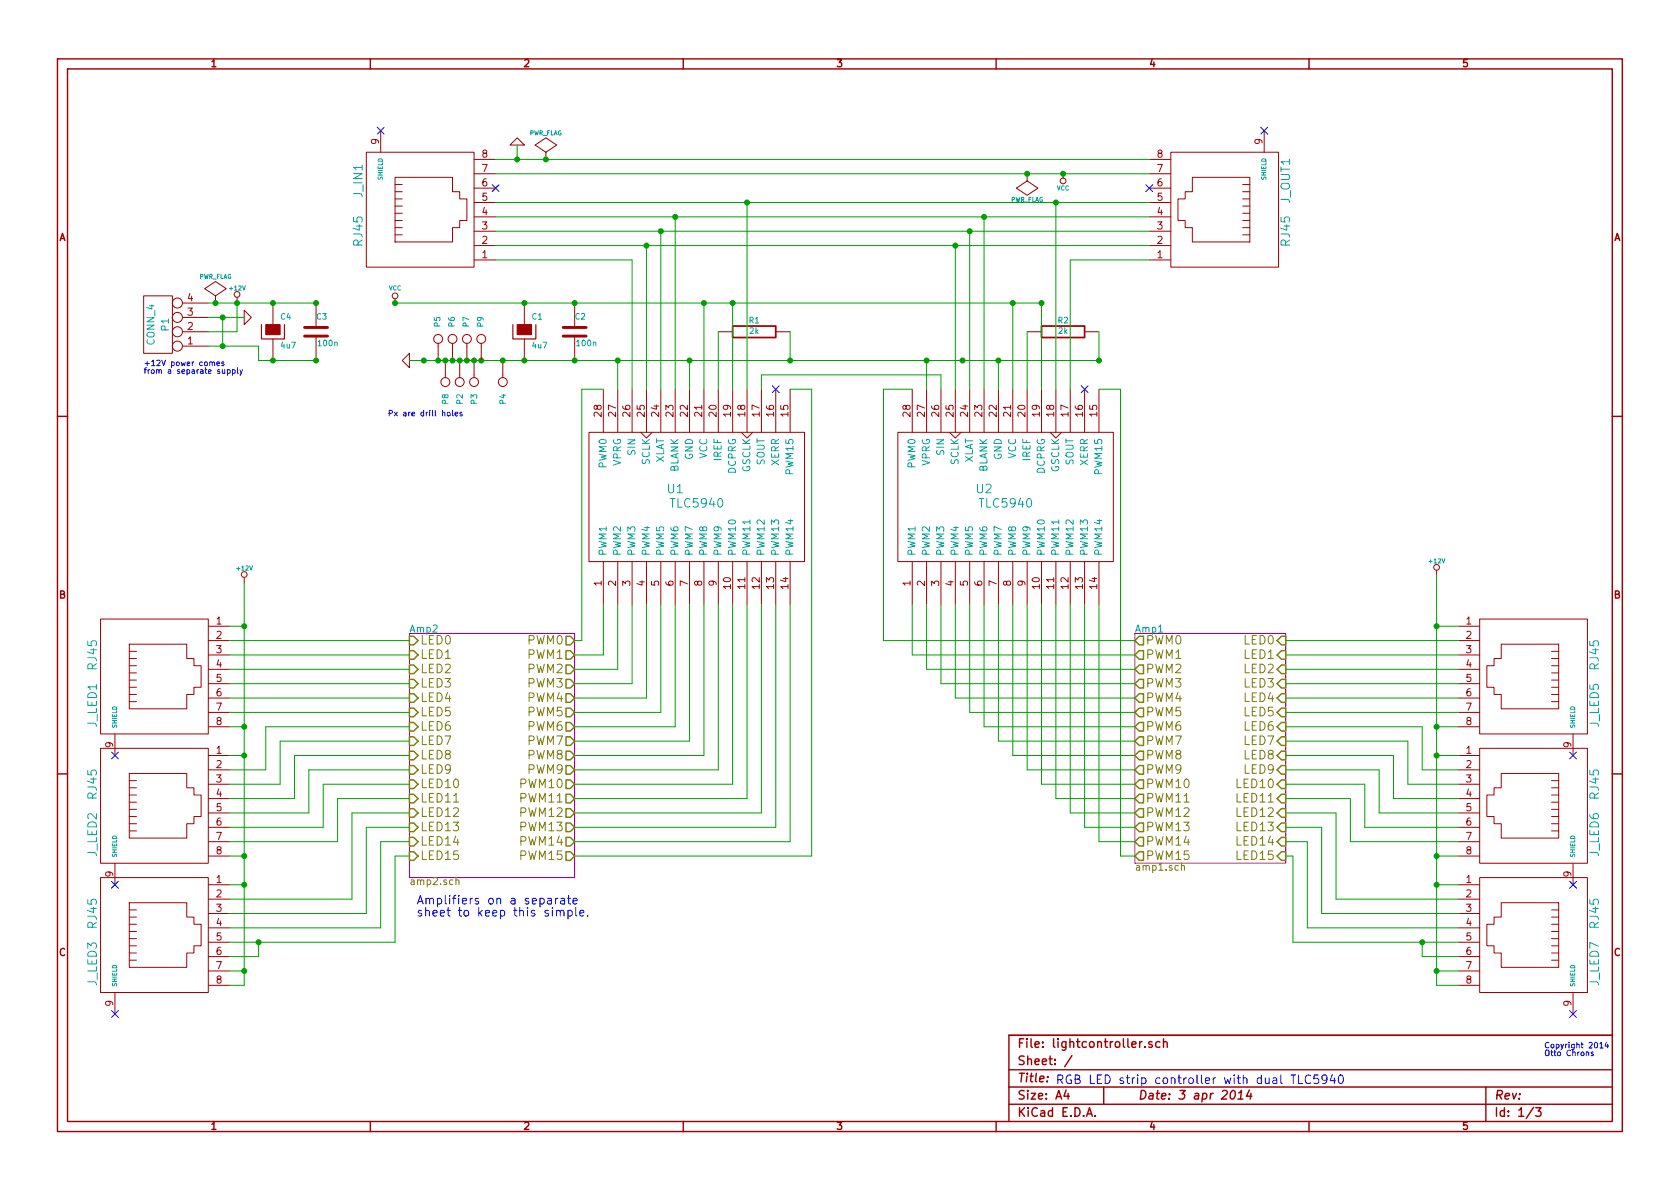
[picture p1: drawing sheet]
EESchema Schematic File Version 2
LIBS:power
LIBS:device
LIBS:transistors
LIBS:conn
LIBS:linear
LIBS:regul
LIBS:74xx
LIBS:cmos4000
LIBS:adc-dac
LIBS:memory
LIBS:xilinx
LIBS:special
LIBS:microcontrollers
LIBS:dsp
LIBS:microchip
LIBS:analog_switches
LIBS:motorola
LIBS:texas
LIBS:intel
LIBS:audio
LIBS:interface
LIBS:digital-audio
LIBS:philips
LIBS:display
LIBS:cypress
LIBS:siliconi
LIBS:opto
LIBS:atmel
LIBS:contrib
LIBS:valves
LIBS:tlc5940
LIBS:lightcontroller-cache
EELAYER 27 0
EELAYER END
$Descr A4 11693 8268
encoding utf-8
Sheet 1 3
Title ""
Date "3 apr 2014"
Rev ""
Comp ""
Comment1 ""
Comment2 ""
Comment3 ""
Comment4 ""
$EndDescr
$Comp
L TLC5940 U1
U 1 1
P 4850 3450
F 0 "U1" H 4700 3500 60  0000 C CNN
F 1 "TLC5940" H 4850 3400 60  0000 C CNN
F 2 "" H 4850 3450 60  0000 C CNN
F 3 "" H 4850 3450 60  0000 C CNN
	1    4850 3450
	1    0    0    -1  
$EndComp
$Comp
L TLC5940 U2
U 1 1
P 7000 3450
F 0 "U2" H 6850 3500 60  0000 C CNN
F 1 "TLC5940" H 7000 3400 60  0000 C CNN
F 2 "" H 7000 3450 60  0000 C CNN
F 3 "" H 7000 3450 60  0000 C CNN
	1    7000 3450
	1    0    0    -1  
$EndComp
$Comp
L GND #PWR01
U 1 1
P 2850 2500
F 0 "#PWR01" H 2850 2500 30  0001 C CNN
F 1 "GND" H 2850 2430 30  0001 C CNN
F 2 "" H 2850 2500 60  0000 C CNN
F 3 "" H 2850 2500 60  0000 C CNN
	1    2850 2500
	0    1    1    0   
$EndComp
$Comp
L R R1
U 1 1
P 5250 2300
F 0 "R1" V 5330 2300 40  0000 C CNN
F 1 "2k" V 5257 2301 40  0000 C CNN
F 2 "~" V 5180 2300 30  0000 C CNN
F 3 "~" H 5250 2300 30  0000 C CNN
	1    5250 2300
	0    -1   -1   0   
$EndComp
$Comp
L C C2
U 1 1
P 4000 2300
F 0 "C2" H 4000 2400 40  0000 L CNN
F 1 "100n" H 4006 2215 40  0000 L CNN
F 2 "~" H 4038 2150 30  0000 C CNN
F 3 "~" H 4000 2300 60  0000 C CNN
	1    4000 2300
	1    0    0    -1  
$EndComp
$Comp
L CAPAPOL C1
U 1 1
P 3650 2300
F 0 "C1" H 3700 2400 40  0000 L CNN
F 1 "4u7" H 3700 2200 40  0000 L CNN
F 2 "~" H 3750 2150 30  0000 C CNN
F 3 "~" H 3650 2300 300 0000 C CNN
	1    3650 2300
	1    0    0    -1  
$EndComp
$Comp
L RJ45 J_IN1
U 1 1
P 3000 1450
F 0 "J_IN1" H 3200 1950 60  0000 C CNN
F 1 "RJ45" H 2850 1950 60  0000 C CNN
F 2 "" H 3000 1450 60  0000 C CNN
F 3 "" H 3000 1450 60  0000 C CNN
	1    3000 1450
	0    -1   -1   0   
$EndComp
$Comp
L R R2
U 1 1
P 7400 2300
F 0 "R2" V 7480 2300 40  0000 C CNN
F 1 "2k" V 7407 2301 40  0000 C CNN
F 2 "~" V 7330 2300 30  0000 C CNN
F 3 "~" H 7400 2300 30  0000 C CNN
	1    7400 2300
	0    -1   -1   0   
$EndComp
NoConn ~ 5400 2700
NoConn ~ 7550 2700
$Comp
L RJ45 J_OUT1
U 1 1
P 8450 1450
F 0 "J_OUT1" H 8650 1950 60  0000 C CNN
F 1 "RJ45" H 8300 1950 60  0000 C CNN
F 2 "" H 8450 1450 60  0000 C CNN
F 3 "" H 8450 1450 60  0000 C CNN
	1    8450 1450
	0    1    -1   0   
$EndComp
$Comp
L GND #PWR02
U 1 1
P 3600 1000
F 0 "#PWR02" H 3600 1000 30  0001 C CNN
F 1 "GND" H 3600 930 30  0001 C CNN
F 2 "" H 3600 1000 60  0000 C CNN
F 3 "" H 3600 1000 60  0000 C CNN
	1    3600 1000
	-1   0    0    1   
$EndComp
$Sheet
S 7900 4400 1050 1600
U 5339A744
F0 "Amp1" 50
F1 "amp1.sch" 50
F2 "PWM0" O L 7900 4450 60 
F3 "LED0" I R 8950 4450 60 
F4 "PWM1" O L 7900 4550 60 
F5 "LED1" I R 8950 4550 60 
F6 "PWM2" O L 7900 4650 60 
F7 "LED2" I R 8950 4650 60 
F8 "PWM3" O L 7900 4750 60 
F9 "LED3" I R 8950 4750 60 
F10 "PWM4" O L 7900 4850 60 
F11 "LED4" I R 8950 4850 60 
F12 "PWM5" O L 7900 4950 60 
F13 "LED5" I R 8950 4950 60 
F14 "PWM6" O L 7900 5050 60 
F15 "LED6" I R 8950 5050 60 
F16 "PWM7" O L 7900 5150 60 
F17 "LED7" I R 8950 5150 60 
F18 "PWM8" O L 7900 5250 60 
F19 "LED8" I R 8950 5250 60 
F20 "PWM9" O L 7900 5350 60 
F21 "LED9" I R 8950 5350 60 
F22 "PWM10" O L 7900 5450 60 
F23 "LED10" I R 8950 5450 60 
F24 "PWM11" O L 7900 5550 60 
F25 "LED11" I R 8950 5550 60 
F26 "PWM12" O L 7900 5650 60 
F27 "LED12" I R 8950 5650 60 
F28 "PWM13" O L 7900 5750 60 
F29 "LED13" I R 8950 5750 60 
F30 "PWM14" O L 7900 5850 60 
F31 "LED14" I R 8950 5850 60 
F32 "PWM15" O L 7900 5950 60 
F33 "LED15" I R 8950 5950 60 
$EndSheet
Wire Wire Line
	4800 2500 4800 2700
Wire Wire Line
	6950 2500 6950 2700
Connection ~ 4800 2500
Connection ~ 6950 2500
Wire Wire Line
	4300 2500 4300 2700
Connection ~ 4300 2500
Wire Wire Line
	6450 2500 6450 2700
Connection ~ 6450 2500
Wire Wire Line
	7250 2100 7250 2700
Wire Wire Line
	5100 2100 5100 2700
Connection ~ 4000 2100
Connection ~ 5100 2100
Connection ~ 7250 2100
Wire Wire Line
	3450 1800 4400 1800
Wire Wire Line
	4400 1800 4400 2700
Connection ~ 6700 2500
Wire Wire Line
	3450 1700 8000 1700
Wire Wire Line
	4500 1700 4500 2700
Wire Wire Line
	3450 1600 8000 1600
Wire Wire Line
	4600 1600 4600 2700
Wire Wire Line
	3450 1500 8000 1500
Wire Wire Line
	4700 1500 4700 2700
Wire Wire Line
	5000 2300 5000 2700
Wire Wire Line
	5500 2500 5500 2300
Connection ~ 5500 2500
Wire Wire Line
	7650 2500 7650 2300
Connection ~ 7650 2500
Wire Wire Line
	7150 2300 7150 2700
Wire Wire Line
	3450 1400 8000 1400
Wire Wire Line
	5200 1400 5200 2700
Wire Wire Line
	5300 2700 5300 2600
Wire Wire Line
	5300 2600 6550 2600
Wire Wire Line
	6550 2600 6550 2700
Wire Wire Line
	6650 1700 6650 2700
Connection ~ 4500 1700
Connection ~ 6650 1700
Wire Wire Line
	6750 1600 6750 2700
Connection ~ 4600 1600
Connection ~ 6750 1600
Wire Wire Line
	6850 1500 6850 2700
Connection ~ 4700 1500
Connection ~ 6850 1500
Wire Wire Line
	7350 1400 7350 2700
Connection ~ 5200 1400
Connection ~ 7350 1400
Wire Wire Line
	7450 1800 8000 1800
Connection ~ 3650 2100
Wire Wire Line
	3450 1100 8000 1100
Wire Wire Line
	7450 2700 7450 1800
Wire Wire Line
	6350 2700 6150 2700
Wire Wire Line
	6150 2700 6150 4450
Wire Wire Line
	6150 4450 7900 4450
Wire Wire Line
	6350 4200 6350 4550
Wire Wire Line
	6350 4550 7900 4550
Wire Wire Line
	6450 4200 6450 4650
Wire Wire Line
	6450 4650 7900 4650
Wire Wire Line
	6550 4200 6550 4750
Wire Wire Line
	6550 4750 7900 4750
Wire Wire Line
	6650 4200 6650 4850
Wire Wire Line
	6650 4850 7900 4850
Wire Wire Line
	7900 4950 6750 4950
Wire Wire Line
	6750 4950 6750 4200
Wire Wire Line
	6850 4200 6850 5050
Wire Wire Line
	6850 5050 7900 5050
Wire Wire Line
	7900 5150 6950 5150
Wire Wire Line
	6950 5150 6950 4200
Wire Wire Line
	7050 4200 7050 5250
Wire Wire Line
	7050 5250 7900 5250
Wire Wire Line
	7900 5350 7150 5350
Wire Wire Line
	7150 5350 7150 4200
Wire Wire Line
	7250 4200 7250 5450
Wire Wire Line
	7250 5450 7900 5450
Wire Wire Line
	7900 5550 7350 5550
Wire Wire Line
	7350 5550 7350 4200
Wire Wire Line
	7450 4200 7450 5650
Wire Wire Line
	7450 5650 7900 5650
Wire Wire Line
	7900 5750 7550 5750
Wire Wire Line
	7550 5750 7550 4200
Wire Wire Line
	7650 4200 7650 5850
Wire Wire Line
	7650 5850 7900 5850
Wire Wire Line
	7900 5950 7800 5950
Wire Wire Line
	7800 5950 7800 2700
Wire Wire Line
	7800 2700 7650 2700
$Sheet
S 2850 4400 1150 1700
U 533A1D6B
F0 "Amp2" 50
F1 "amp2.sch" 50
F2 "PWM0" O R 4000 4450 60 
F3 "LED0" I L 2850 4450 60 
F4 "PWM1" O R 4000 4550 60 
F5 "LED1" I L 2850 4550 60 
F6 "PWM2" O R 4000 4650 60 
F7 "LED2" I L 2850 4650 60 
F8 "PWM3" O R 4000 4750 60 
F9 "LED3" I L 2850 4750 60 
F10 "PWM4" O R 4000 4850 60 
F11 "LED4" I L 2850 4850 60 
F12 "PWM5" O R 4000 4950 60 
F13 "LED5" I L 2850 4950 60 
F14 "PWM6" O R 4000 5050 60 
F15 "LED6" I L 2850 5050 60 
F16 "PWM7" O R 4000 5150 60 
F17 "LED7" I L 2850 5150 60 
F18 "PWM8" O R 4000 5250 60 
F19 "LED8" I L 2850 5250 60 
F20 "PWM9" O R 4000 5350 60 
F21 "LED9" I L 2850 5350 60 
F22 "PWM10" O R 4000 5450 60 
F23 "LED10" I L 2850 5450 60 
F24 "PWM11" O R 4000 5550 60 
F25 "LED11" I L 2850 5550 60 
F26 "PWM12" O R 4000 5650 60 
F27 "LED12" I L 2850 5650 60 
F28 "PWM13" O R 4000 5750 60 
F29 "LED13" I L 2850 5750 60 
F30 "PWM14" O R 4000 5850 60 
F31 "LED14" I L 2850 5850 60 
F32 "PWM15" O R 4000 5950 60 
F33 "LED15" I L 2850 5950 60 
$EndSheet
Wire Wire Line
	4200 2700 4050 2700
Wire Wire Line
	4050 2700 4050 4450
Wire Wire Line
	4050 4450 4000 4450
Wire Wire Line
	4200 4200 4200 4550
Wire Wire Line
	4200 4550 4000 4550
Wire Wire Line
	4000 4650 4300 4650
Wire Wire Line
	4300 4650 4300 4200
Wire Wire Line
	4400 4200 4400 4750
Wire Wire Line
	4400 4750 4000 4750
Wire Wire Line
	4000 4850 4500 4850
Wire Wire Line
	4500 4850 4500 4200
Wire Wire Line
	4600 4200 4600 4950
Wire Wire Line
	4600 4950 4000 4950
Wire Wire Line
	4000 5050 4700 5050
Wire Wire Line
	4700 5050 4700 4200
Wire Wire Line
	4800 4200 4800 5150
Wire Wire Line
	4800 5150 4000 5150
Wire Wire Line
	4000 5250 4900 5250
Wire Wire Line
	4900 5250 4900 4200
Wire Wire Line
	5000 4200 5000 5350
Wire Wire Line
	5000 5350 4000 5350
Wire Wire Line
	4000 5450 5100 5450
Wire Wire Line
	5100 5450 5100 4200
Wire Wire Line
	5200 4200 5200 5550
Wire Wire Line
	5200 5550 4000 5550
Wire Wire Line
	4000 5650 5300 5650
Wire Wire Line
	5300 5650 5300 4200
Wire Wire Line
	5400 4200 5400 5750
Wire Wire Line
	5400 5750 4000 5750
Wire Wire Line
	4000 5850 5500 5850
Wire Wire Line
	5500 5850 5500 4200
Wire Wire Line
	5500 2700 5650 2700
Wire Wire Line
	5650 2700 5650 5950
Wire Wire Line
	5650 5950 4000 5950
$Comp
L RJ45 J_LED1
U 1 1
P 1150 4700
F 0 "J_LED1" H 1350 5200 60  0000 C CNN
F 1 "RJ45" H 1000 5200 60  0000 C CNN
F 2 "" H 1150 4700 60  0000 C CNN
F 3 "" H 1150 4700 60  0000 C CNN
	1    1150 4700
	0    -1   1    0   
$EndComp
$Comp
L +12V #PWR03
U 1 1
P 1700 4050
F 0 "#PWR03" H 1700 4000 20  0001 C CNN
F 1 "+12V" H 1700 4150 30  0000 C CNN
F 2 "" H 1700 4050 60  0000 C CNN
F 3 "" H 1700 4050 60  0000 C CNN
	1    1700 4050
	1    0    0    -1  
$EndComp
Wire Wire Line
	2850 4450 1600 4450
Wire Wire Line
	2850 4550 1600 4550
Wire Wire Line
	2850 4650 1600 4650
Wire Wire Line
	2850 4750 1600 4750
Wire Wire Line
	2850 4850 1600 4850
Wire Wire Line
	2850 4950 1600 4950
Wire Wire Line
	1700 4050 1700 6850
Wire Wire Line
	1700 4350 1600 4350
Wire Wire Line
	1700 5050 1600 5050
Connection ~ 1700 4350
$Comp
L RJ45 J_LED2
U 1 1
P 1150 5600
F 0 "J_LED2" H 1350 6100 60  0000 C CNN
F 1 "RJ45" H 1000 6100 60  0000 C CNN
F 2 "" H 1150 5600 60  0000 C CNN
F 3 "" H 1150 5600 60  0000 C CNN
	1    1150 5600
	0    -1   1    0   
$EndComp
Wire Wire Line
	1700 5250 1600 5250
Connection ~ 1700 5050
Wire Wire Line
	1700 5950 1600 5950
Connection ~ 1700 5250
Wire Wire Line
	2850 5050 1850 5050
Wire Wire Line
	1850 5050 1850 5350
Wire Wire Line
	1850 5350 1600 5350
Wire Wire Line
	2850 5150 1950 5150
Wire Wire Line
	1950 5150 1950 5450
Wire Wire Line
	1950 5450 1600 5450
Wire Wire Line
	2850 5250 2050 5250
Wire Wire Line
	2050 5250 2050 5550
Wire Wire Line
	2050 5550 1600 5550
Wire Wire Line
	2850 5350 2150 5350
Wire Wire Line
	2150 5350 2150 5650
Wire Wire Line
	2150 5650 1600 5650
Wire Wire Line
	2850 5450 2250 5450
Wire Wire Line
	2250 5450 2250 5750
Wire Wire Line
	2250 5750 1600 5750
Wire Wire Line
	2850 5550 2350 5550
Wire Wire Line
	2350 5550 2350 5850
Wire Wire Line
	2350 5850 1600 5850
$Comp
L RJ45 J_LED3
U 1 1
P 1150 6500
F 0 "J_LED3" H 1350 7000 60  0000 C CNN
F 1 "RJ45" H 1000 7000 60  0000 C CNN
F 2 "" H 1150 6500 60  0000 C CNN
F 3 "" H 1150 6500 60  0000 C CNN
	1    1150 6500
	0    -1   1    0   
$EndComp
Wire Wire Line
	1700 6150 1600 6150
Connection ~ 1700 5950
Wire Wire Line
	1700 6850 1600 6850
Connection ~ 1700 6150
Wire Wire Line
	2850 5650 2450 5650
Wire Wire Line
	2450 5650 2450 6250
Wire Wire Line
	2450 6250 1600 6250
Wire Wire Line
	2850 5750 2550 5750
Wire Wire Line
	2550 5750 2550 6350
Wire Wire Line
	2550 6350 1600 6350
Wire Wire Line
	2850 5850 2650 5850
Wire Wire Line
	2650 5850 2650 6450
Wire Wire Line
	2650 6450 1600 6450
Wire Wire Line
	2850 5950 2750 5950
Wire Wire Line
	2750 5950 2750 6550
Wire Wire Line
	2750 6550 1600 6550
NoConn ~ 800  5250
NoConn ~ 800  6150
NoConn ~ 800  7050
$Comp
L RJ45 J_LED5
U 1 1
P 10600 4700
F 0 "J_LED5" H 10800 5200 60  0000 C CNN
F 1 "RJ45" H 10450 5200 60  0000 C CNN
F 2 "" H 10600 4700 60  0000 C CNN
F 3 "" H 10600 4700 60  0000 C CNN
	1    10600 4700
	0    1    1    0   
$EndComp
$Comp
L +12V #PWR04
U 1 1
P 10000 4000
F 0 "#PWR04" H 10000 3950 20  0001 C CNN
F 1 "+12V" H 10000 4100 30  0000 C CNN
F 2 "" H 10000 4000 60  0000 C CNN
F 3 "" H 10000 4000 60  0000 C CNN
	1    10000 4000
	1    0    0    -1  
$EndComp
Wire Wire Line
	10000 4000 10000 6850
Wire Wire Line
	10000 4350 10150 4350
Wire Wire Line
	10000 5050 10150 5050
Connection ~ 10000 4350
$Comp
L RJ45 J_LED6
U 1 1
P 10600 5600
F 0 "J_LED6" H 10800 6100 60  0000 C CNN
F 1 "RJ45" H 10450 6100 60  0000 C CNN
F 2 "" H 10600 5600 60  0000 C CNN
F 3 "" H 10600 5600 60  0000 C CNN
	1    10600 5600
	0    1    1    0   
$EndComp
$Comp
L RJ45 J_LED7
U 1 1
P 10600 6500
F 0 "J_LED7" H 10800 7000 60  0000 C CNN
F 1 "RJ45" H 10450 7000 60  0000 C CNN
F 2 "" H 10600 6500 60  0000 C CNN
F 3 "" H 10600 6500 60  0000 C CNN
	1    10600 6500
	0    1    1    0   
$EndComp
Wire Wire Line
	10000 5250 10150 5250
Connection ~ 10000 5050
Wire Wire Line
	10000 5950 10150 5950
Connection ~ 10000 5250
Wire Wire Line
	10000 6150 10150 6150
Connection ~ 10000 5950
Wire Wire Line
	10000 6850 10150 6850
Connection ~ 10000 6150
Wire Wire Line
	8950 4450 10150 4450
Wire Wire Line
	8950 4550 10150 4550
Wire Wire Line
	10150 4650 8950 4650
Wire Wire Line
	8950 4750 10150 4750
Wire Wire Line
	10150 4850 8950 4850
Wire Wire Line
	8950 4950 10150 4950
Wire Wire Line
	8950 5050 9900 5050
Wire Wire Line
	9900 5050 9900 5350
Wire Wire Line
	9900 5350 10150 5350
Wire Wire Line
	8950 5150 9800 5150
Wire Wire Line
	9800 5150 9800 5450
Wire Wire Line
	9800 5450 10150 5450
Wire Wire Line
	8950 5250 9700 5250
Wire Wire Line
	9700 5250 9700 5550
Wire Wire Line
	9700 5550 10150 5550
Wire Wire Line
	8950 5350 9600 5350
Wire Wire Line
	9600 5350 9600 5650
Wire Wire Line
	9600 5650 10150 5650
Wire Wire Line
	8950 5450 9500 5450
Wire Wire Line
	9500 5450 9500 5750
Wire Wire Line
	9500 5750 10150 5750
Wire Wire Line
	8950 5550 9400 5550
Wire Wire Line
	9400 5550 9400 5850
Wire Wire Line
	9400 5850 10150 5850
Wire Wire Line
	8950 5650 9300 5650
Wire Wire Line
	9300 5650 9300 6250
Wire Wire Line
	9300 6250 10150 6250
Wire Wire Line
	8950 5750 9200 5750
Wire Wire Line
	9200 5750 9200 6350
Wire Wire Line
	9200 6350 10150 6350
Wire Wire Line
	8950 5850 9100 5850
Wire Wire Line
	9100 5850 9100 6450
Wire Wire Line
	9100 6450 10150 6450
Wire Wire Line
	8950 5950 9000 5950
Wire Wire Line
	9000 5950 9000 6550
Wire Wire Line
	9000 6550 10150 6550
NoConn ~ 10950 5250
NoConn ~ 10950 6150
NoConn ~ 10950 7050
NoConn ~ 2650 900 
NoConn ~ 3450 1300
NoConn ~ 8000 1300
NoConn ~ 8800 900 
Connection ~ 4000 2500
Connection ~ 3650 2500
Wire Wire Line
	7050 2100 7050 2700
Connection ~ 7050 2100
Wire Wire Line
	3450 1200 8000 1200
$Comp
L VCC #PWR05
U 1 1
P 7400 1200
F 0 "#PWR05" H 7400 1300 30  0001 C CNN
F 1 "VCC" H 7400 1300 30  0000 C CNN
F 2 "" H 7400 1200 60  0000 C CNN
F 3 "" H 7400 1200 60  0000 C CNN
	1    7400 1200
	-1   0    0    1   
$EndComp
$Comp
L VCC #PWR06
U 1 1
P 2750 2100
F 0 "#PWR06" H 2750 2200 30  0001 C CNN
F 1 "VCC" H 2750 2200 30  0000 C CNN
F 2 "" H 2750 2100 60  0000 C CNN
F 3 "" H 2750 2100 60  0000 C CNN
	1    2750 2100
	1    0    0    -1  
$EndComp
Wire Wire Line
	4900 2100 4900 2700
Connection ~ 4900 2100
$Comp
L PWR_FLAG #FLG07
U 1 1
P 3800 1100
F 0 "#FLG07" H 3800 1195 30  0001 C CNN
F 1 "PWR_FLAG" H 3800 1280 30  0000 C CNN
F 2 "" H 3800 1100 60  0000 C CNN
F 3 "" H 3800 1100 60  0000 C CNN
	1    3800 1100
	-1   0    0    -1  
$EndComp
Connection ~ 2750 2100
Wire Wire Line
	2750 2100 7250 2100
$Comp
L PWR_FLAG #FLG08
U 1 1
P 1500 2100
F 0 "#FLG08" H 1500 2195 30  0001 C CNN
F 1 "PWR_FLAG" H 1500 2280 30  0000 C CNN
F 2 "" H 1500 2100 60  0000 C CNN
F 3 "" H 1500 2100 60  0000 C CNN
	1    1500 2100
	1    0    0    -1  
$EndComp
Wire Wire Line
	2850 2500 7650 2500
$Comp
L PWR_FLAG #FLG09
U 1 1
P 7150 1200
F 0 "#FLG09" H 7150 1295 30  0001 C CNN
F 1 "PWR_FLAG" H 7150 1380 30  0000 C CNN
F 2 "" H 7150 1200 60  0000 C CNN
F 3 "" H 7150 1200 60  0000 C CNN
	1    7150 1200
	1    0    0    1   
$EndComp
Connection ~ 2950 2500
$Comp
L CONN_4 P1
U 1 1
P 1100 2250
F 0 "P1" V 1050 2250 50  0000 C CNN
F 1 "CONN_4" V 1150 2250 50  0000 C CNN
F 2 "" H 1100 2250 60  0000 C CNN
F 3 "" H 1100 2250 60  0000 C CNN
	1    1100 2250
	-1   0    0    1   
$EndComp
$Comp
L +12V #PWR010
U 1 1
P 1650 2100
F 0 "#PWR010" H 1650 2050 20  0001 C CNN
F 1 "+12V" H 1650 2200 30  0000 C CNN
F 2 "" H 1650 2100 60  0000 C CNN
F 3 "" H 1650 2100 60  0000 C CNN
	1    1650 2100
	1    0    0    -1  
$EndComp
$Comp
L GND #PWR011
U 1 1
P 1700 2200
F 0 "#PWR011" H 1700 2200 30  0001 C CNN
F 1 "GND" H 1700 2130 30  0001 C CNN
F 2 "" H 1700 2200 60  0000 C CNN
F 3 "" H 1700 2200 60  0000 C CNN
	1    1700 2200
	0    -1   -1   0   
$EndComp
Wire Wire Line
	1450 2400 1800 2400
Wire Wire Line
	1650 2300 1450 2300
Wire Wire Line
	1450 2200 1700 2200
Wire Wire Line
	1450 2100 2200 2100
Wire Wire Line
	1600 6750 1700 6750
Connection ~ 1700 6750
Wire Wire Line
	1600 6650 1800 6650
Wire Wire Line
	1800 6650 1800 6550
Connection ~ 1800 6550
Wire Wire Line
	10150 6750 10000 6750
Connection ~ 10000 6750
Wire Wire Line
	10150 6650 9900 6650
Wire Wire Line
	9900 6650 9900 6550
Connection ~ 9900 6550
$Comp
L CONN_1 P2
U 1 1
P 3200 2650
F 0 "P2" H 3280 2650 40  0000 L CNN
F 1 "CONN_1" H 3200 2705 30  0001 C CNN
F 2 "" H 3200 2650 60  0000 C CNN
F 3 "" H 3200 2650 60  0000 C CNN
	1    3200 2650
	0    1    1    0   
$EndComp
$Comp
L CONN_1 P3
U 1 1
P 3300 2650
F 0 "P3" H 3380 2650 40  0000 L CNN
F 1 "CONN_1" H 3300 2705 30  0001 C CNN
F 2 "" H 3300 2650 60  0000 C CNN
F 3 "" H 3300 2650 60  0000 C CNN
	1    3300 2650
	0    1    1    0   
$EndComp
$Comp
L CONN_1 P4
U 1 1
P 3500 2650
F 0 "P4" H 3580 2650 40  0000 L CNN
F 1 "CONN_1" H 3500 2705 30  0001 C CNN
F 2 "" H 3500 2650 60  0000 C CNN
F 3 "" H 3500 2650 60  0000 C CNN
	1    3500 2650
	0    1    1    0   
$EndComp
Connection ~ 3200 2500
Connection ~ 3350 2500
Connection ~ 3500 2500
$Comp
L CONN_1 P5
U 1 1
P 3050 2350
F 0 "P5" H 3130 2350 40  0000 L CNN
F 1 "CONN_1" H 3050 2405 30  0001 C CNN
F 2 "~" H 3050 2350 60  0000 C CNN
F 3 "" H 3050 2350 60  0000 C CNN
	1    3050 2350
	0    -1   -1   0   
$EndComp
$Comp
L CONN_1 P6
U 1 1
P 3150 2350
F 0 "P6" H 3230 2350 40  0000 L CNN
F 1 "CONN_1" H 3150 2405 30  0001 C CNN
F 2 "" H 3150 2350 60  0000 C CNN
F 3 "" H 3150 2350 60  0000 C CNN
	1    3150 2350
	0    -1   -1   0   
$EndComp
$Comp
L CONN_1 P7
U 1 1
P 3250 2350
F 0 "P7" H 3330 2350 40  0000 L CNN
F 1 "CONN_1" H 3250 2405 30  0001 C CNN
F 2 "" H 3250 2350 60  0000 C CNN
F 3 "" H 3250 2350 60  0000 C CNN
	1    3250 2350
	0    -1   -1   0   
$EndComp
Connection ~ 3050 2500
Connection ~ 3150 2500
Connection ~ 3250 2500
$Comp
L C C3
U 1 1
P 2200 2300
F 0 "C3" H 2200 2400 40  0000 L CNN
F 1 "100n" H 2206 2215 40  0000 L CNN
F 2 "~" H 2238 2150 30  0000 C CNN
F 3 "~" H 2200 2300 60  0000 C CNN
	1    2200 2300
	1    0    0    -1  
$EndComp
$Comp
L CAPAPOL C4
U 1 1
P 1900 2300
F 0 "C4" H 1950 2400 40  0000 L CNN
F 1 "4u7" H 1950 2200 40  0000 L CNN
F 2 "~" H 2000 2150 30  0000 C CNN
F 3 "~" H 1900 2300 300 0000 C CNN
	1    1900 2300
	1    0    0    -1  
$EndComp
Connection ~ 2200 2500
Connection ~ 7400 1200
Wire Wire Line
	3600 1000 3600 1100
Connection ~ 3600 1100
Text Notes 7350 7550 0    60   ~ 0
RGB LED strip controller with dual TLC5940
Text Notes 2700 2900 0    39   ~ 0
Px are drill holes
Text Notes 2900 6300 0    60   ~ 0
Amplifiers on a separate \nsheet to keep this simple.
Connection ~ 1500 2100
Connection ~ 3800 1100
Connection ~ 7150 1200
Text Notes 1000 2550 0    39   ~ 0
+12V power comes\nfrom a separate supply
Connection ~ 1900 2100
Connection ~ 1650 2100
Wire Wire Line
	1650 2100 1650 2300
Wire Wire Line
	1550 2200 1550 2400
Connection ~ 1550 2200
Wire Wire Line
	1800 2400 1800 2500
Wire Wire Line
	1800 2500 2200 2500
Connection ~ 1550 2400
Connection ~ 1900 2500
Connection ~ 2200 2100
Text Notes 10750 7300 0    39   ~ 0
Copyright 2014\nOtto Chrons
$Comp
L CONN_1 P8
U 1 1
P 3100 2650
F 0 "P8" H 3180 2650 40  0000 L CNN
F 1 "CONN_1" H 3100 2705 30  0001 C CNN
F 2 "~" H 3100 2650 60  0000 C CNN
F 3 "" H 3100 2650 60  0000 C CNN
	1    3100 2650
	0    1    1    0   
$EndComp
Connection ~ 3100 2500
Connection ~ 3300 2500
$Comp
L CONN_1 P9
U 1 1
P 3350 2350
F 0 "P9" H 3430 2350 40  0000 L CNN
F 1 "CONN_1" H 3350 2405 30  0001 C CNN
F 2 "" H 3350 2350 60  0000 C CNN
F 3 "" H 3350 2350 60  0000 C CNN
	1    3350 2350
	0    -1   -1   0   
$EndComp
$EndSCHEMATC
